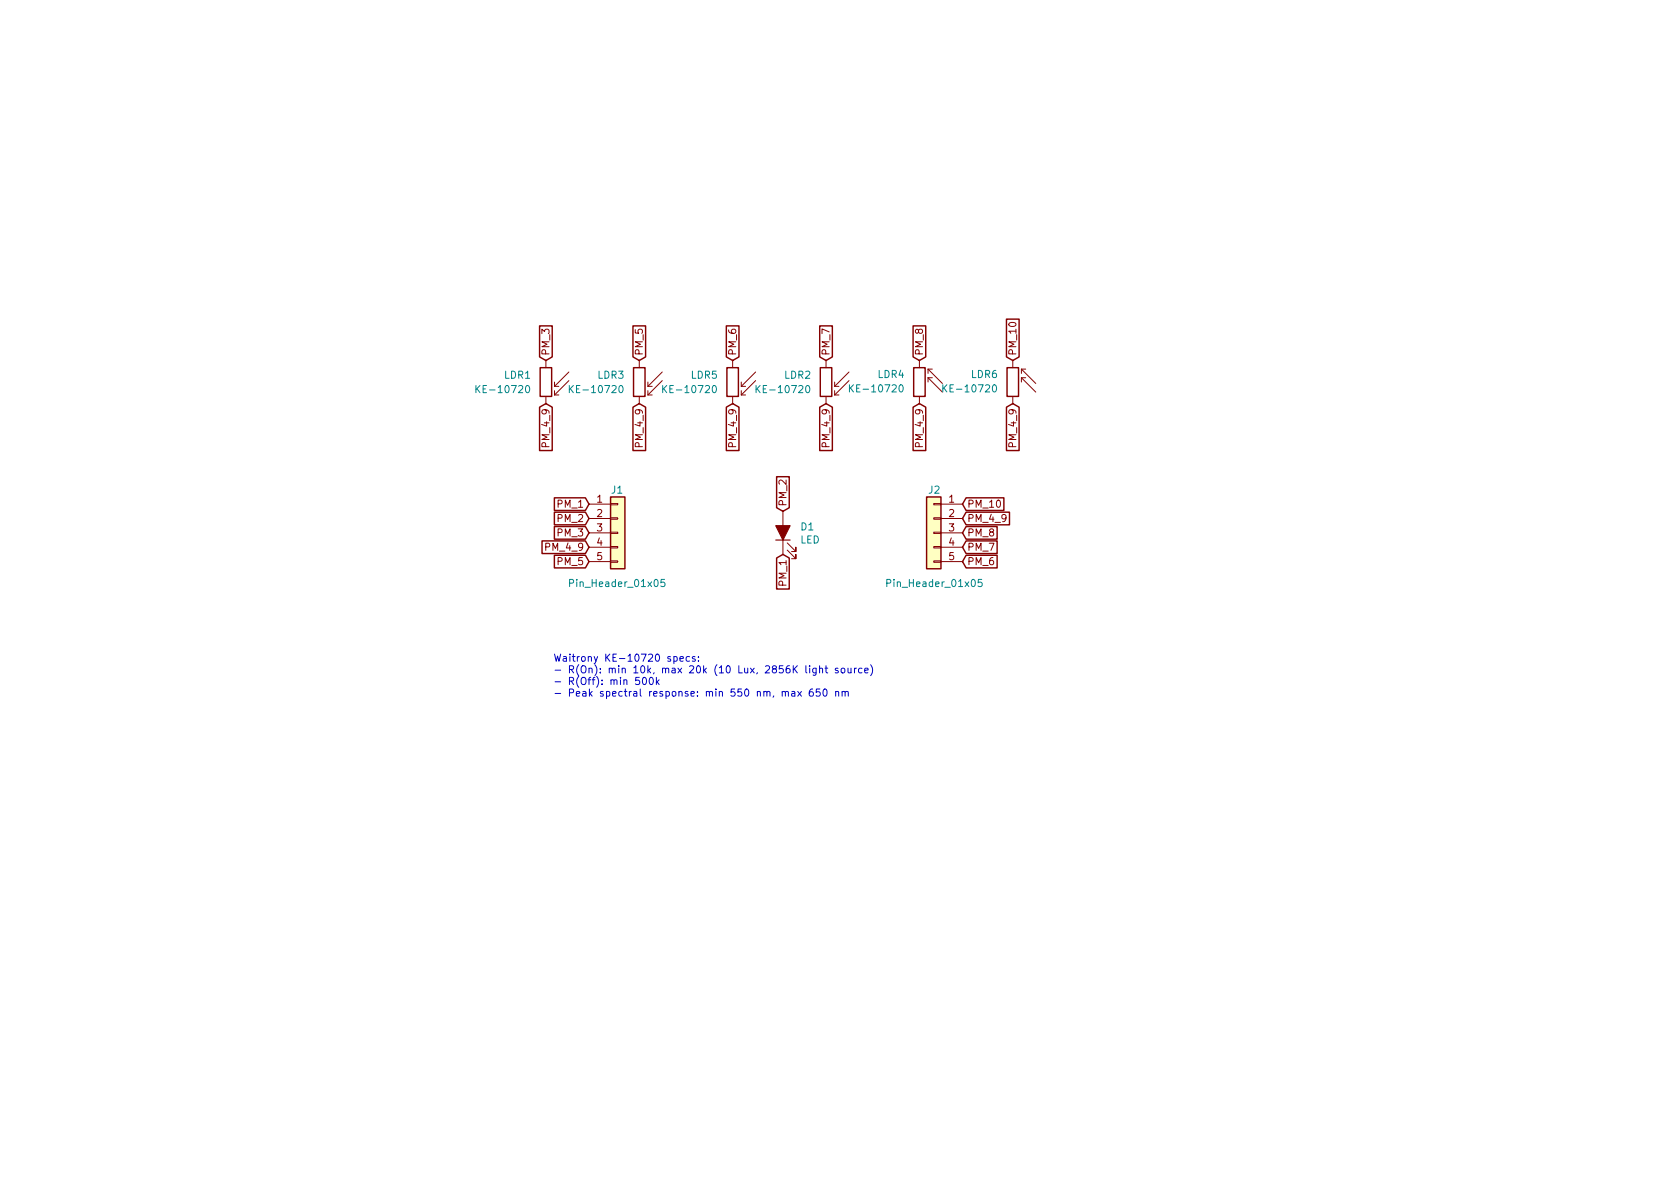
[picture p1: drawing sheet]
<svg xmlns="http://www.w3.org/2000/svg" width="297mm" height="210mm" viewBox="0 0 297 210" stroke-linecap="round" stroke-linejoin="round" font-family="sans-serif">
<g fill="none" stroke="#840000" stroke-width=".25">
<path d="M95.4 57.6h2.2v5.5l-1.1 .6-1.1-.6zM111.9 57.6h2.2v5.5l-1.1 .6-1.1-.6zM128.4 57.6h2.3v5.5l-1.2 .6-1.1-.6zM144.9 57.6h2.3v5.5l-1.2 .6-1.1-.6zM161.4 57.6h2.3v5.5l-1.1 .6-1.2-.6zM178 56.4h2.2v6.7l-1.1 .6-1.1-.6zM95.4 72l1.1-.6 1.1 .6v7.7h-2.2zM95.5 65h2v5.1h-2zM111.9 72l1.1-.6 1.1 .6v7.7h-2.2zM112 65h2v5.1h-2zM128.4 72l1.1-.6 1.2 .6v7.7h-2.3zM128.5 65h2.1v5.1h-2.1z"/>
<path d="M144.9 72l1.1-.6 1.2 .6v7.7h-2.3zM145 65h2.1v5.1h-2.1zM161.4 72l1.2-.6 1.1 .6v7.7h-2.3zM161.5 65h2.1v5.1h-2.1zM178 72l1.1-.6 1.1 .6v7.7h-2.2zM178.1 65h2v5.1h-2zM95.8 95.7h7.7l.6 1.1-.6 1.1h-7.7zM98 88h5.5l.6 1.1-.6 1.2h-5.5zM98 90.6h5.5l.6 1.1-.6 1.1h-5.5zM98 93.1h5.5l.6 1.1-.6 1.1h-5.5zM98 98.2h5.5l.6 1.1-.6 1.1h-5.5zM107.9 87.9h2.6v12.7h-2.6z"/>
<path d="M137.3 98.7l1.1-.7 1.1 .7v5.5h-2.2zM137.3 84.3h2.2v5.5l-1.1 .6-1.1-.6zM163.8 87.9h2.6v12.7h-2.6zM170.8 88h6.7v2.3h-6.7l-.6-1.2zM170.8 90.6h7.7v2.2h-7.7l-.6-1.1zM170.8 93.1h5.5v2.2h-5.5l-.6-1.1zM170.8 95.7h5.5v2.2h-5.5l-.6-1.1zM170.8 98.2h5.5v2.2h-5.5l-.6-1.1z"/>
</g>
<g fill="none" stroke="#840000" stroke-width=".18">
<path d="M96.5 63.7v1.3M96.5 70.1v1.3M98 69.8h.8M98 68.3h.8M98 67.6v.7M98 69.1v.7M100.6 67.3l-2.6 2.5M100.6 65.8l-2.6 2.5M113 63.7v1.3M113 70.1v1.3M114.6 69.8h.7M114.6 67.6v.7"/>
<path d="M114.6 69.1v.7M114.6 68.3h.7M117.1 67.3l-2.5 2.5M117.1 65.8l-2.5 2.5M129.5 63.7v1.3M129.5 70.1v1.3M131.1 69.8h.7M131.1 68.3h.7M131.1 67.6v.7M131.1 69.1v.7M133.6 67.3l-2.5 2.5M133.6 65.8l-2.5 2.5"/>
<path d="M146 63.7v1.3M146 70.1v1.3M147.6 69.8h.7M147.6 68.3h.7M147.6 67.6v.7M147.6 69.1v.7M150.1 67.3l-2.5 2.5M150.1 65.8l-2.5 2.5M162.6 63.7v1.3M162.6 70.1v1.3M164.1 65.3l2.5 2.5M164.1 65.3h.7"/>
<path d="M164.1 65.3v.7M164.1 66.8v.8M164.1 66.8l2.5 2.5M164.1 66.8h.7M179.1 63.7v1.3M179.1 70.1v1.3M180.6 65.3h.8M180.6 66.8h.8M180.6 65.3l2.5 2.5M180.6 65.3v.7M180.6 66.8v.8M180.6 66.8l2.5 2.5"/>
<path d="M104.1 89.1h3.8M104.1 91.7h3.8M104.1 94.2h3.8M104.1 96.8h3.8M104.1 99.3h3.8M107.9 99.2h1.3v.2h-1.3zM107.9 96.6h1.3v.3h-1.3zM107.9 91.6h1.3v.2h-1.3zM107.9 89h1.3v.3h-1.3zM107.9 94.1h1.3v.3h-1.3zM138.4 90.4v7.6M139.2 97.3l1.5 1.5v-.8v.8h-.7"/>
<path d="M139.2 96l1.5 1.5v-.7v.7h-.7M165.1 99.2h1.3v.2h-1.3zM165.1 96.6h1.3v.3h-1.3zM165.1 91.6h1.3v.2h-1.3zM165.1 89h1.3v.3h-1.3zM165.1 94.1h1.3v.3h-1.3zM166.4 89.1h3.8M166.4 91.7h3.8M166.4 94.2h3.8M166.4 96.8h3.8M166.4 99.3h3.8"/>
</g>
<g fill="none" stroke="#008484" stroke-width=".18">
<path d="M84.2 68.2v1.2M84.3 68.7l.6 .7M84.9 68.2l-.7 .7M93 68.3l.2-.1a.67 .67 0 0 1 .5 .6 .67 .67 0 0 1-.5 .6l-.2-.2-.1-.2zM100.7 68.2v1.2M100.8 68.7l.6 .7M101.4 68.2l-.7 .7M109.6 68.3l.1-.1a.67 .67 0 0 1 .5 .6 .67 .67 0 0 1-.5 .6l-.2-.2-.1-.2zM117.2 68.2v1.2M117.3 68.7l.6 .7M117.9 68.2l-.7 .7M126.1 68.3l.1-.1a.67 .67 0 0 1 .5 .6 .67 .67 0 0 1-.5 .6l-.2-.2-.1-.2z"/>
<path d="M133.7 68.2v1.2M133.9 68.7l.5 .7M134.4 68.2l-.7 .7M142.6 68.2h.1a.67 .67 0 0 1 .5 .6 .67 .67 0 0 1-.5 .6 .83 .83 0 0 1-.1-1.2zM150.2 68v1.3M150.4 68.6l.5 .7M150.9 68l-.7 .8M159.1 68.2l.2-.2a.67 .67 0 0 1 .4 .7 .67 .67 0 0 1-.4 .6l-.3-.2v-.3zM166.7 68v1.3M166.9 68.6l.5 .7M167.4 68l-.7 .8M175.6 68.2l.2-.2a.67 .67 0 0 1 .4 .7 .67 .67 0 0 1-.4 .6l-.3-.2v-.3z"/>
<path d="M100.7 103.1l.7-.1v-.4l-.2-.1h-.5v1.2M117.5 102.5h-.6l-.1 .6 .5-.2 .3 .3v.3l-.3 .2-.5-.1M156.8 103.1l.7-.1v-.4l-.2-.1h-.5v1.2M173.6 102.5h-.6l-.1 .6 .5-.2 .3 .3v.3l-.3 .2-.5-.1"/>
</g>
<path d="M137.2 95.5h2.5" fill="none" stroke="#840000" stroke-width=".2"/>
<path d="M137.2 93h2.5l-1.3 2.5z" fill="#840000" stroke="#840000" stroke-width=".2"/>
<g fill="#ffffc2" stroke="#ffffc2" stroke-width=".18">
<path d="M163.8 87.9h2.6v12.7h-2.6z"/>
<path d="M107.9 87.9h2.6v12.7h-2.6z"/>
</g>
<g fill="none" stroke="#0000c2" stroke-width=".18">
<path d="M113 119.8h-.6v.6l.5-.1 .2 .2v.3l-.2 .3-.5-.2M113.7 119.9l.2-.1a.67 .67 0 0 1 .4 .6 .67 .67 0 0 1-.4 .7l-.2-.2-.1-.3zM114.9 119.9l.2-.1a.67 .67 0 0 1 .4 .6 .67 .67 0 0 1-.4 .7l-.3-.5zM116.1 119.8v1.3M119.2 116.1h.3l.2 .2-.1 .6h-.4M120.2 116.5l.6-.1v-.3h-.4l-.2 .2 .1 .6h.5M121.9 116.1h-.3l-.3 .2 .1 .6h.5M122.9 116.1h-.3l-.2 .2 .1 .2 .4 .1v.3h-.5M123.5 116.8v.1M123.5 116.1v.2M142.5 117.7v1.1l.2 .2M143.2 117.7v.2"/>
<path d="M143.2 118.2v.8M144.3 118.2l-.1 1.1-.1 .1-.3-.1M144.3 118.2h-.4l-.2 .2 .1 .5h.5M144.9 118.3l.2-.1h.3v.8M144.9 117.7v1.3M145.9 118.2h.5M146 117.7v1.1l.4 .2M148.2 118.2h-.3l-.2 .1 .1 .2 .4 .1v.3h-.5M148.8 118.3l.1-.1 .4 .1 .1 .5-.1 .1-.4 .1-.1-.1zM149.9 118.2l.1 .7 .3 .1 .2-.1M150.5 118.2v.8M151.1 118.2v.8"/>
<path d="M151.4 118.2l-.3 .2M152.4 118.2h-.4l-.2 .2 .1 .5h.5M152.9 118.6l.6-.1-.1-.3h-.3l-.2 .1 .1 .6h.4M153.9 117.5a1.47 1.47 0 0 1 0 2M116.2 120.6l.3 .5M116.5 120.2l-.4 .5M138.3 122.4l.2-.1h.3l.1 .8M138.9 122.4l.1-.1h.3l.1 .8M140 122.3h.5v.8M140.5 122.6h-.4l-.1 .2v.3h.5M141 122.3l.7 .8M141.7 122.3l-.7 .8"/>
<path d="M143.7 121.8h-.2a.79 .79 0 0 0-.2 1.3l.5-.1v-.6l-.5-.1-.2 .3M145 121.8h-.7v.6l.5-.1 .2 .3v.3l-.2 .2-.5-.1M145.6 122l.2-.2a.69 .69 0 0 1 .4 .7 .69 .69 0 0 1-.4 .6l-.2-.1-.1-.4zM147.8 122.4l.1-.1h.3l.1 .8M147.8 122.3v.8M148.9 122.4l.2-.1h.3v.8M148.9 122.3v.8M149.4 122.4l.2-.1h.3l.1 .8"/>
</g>
<g font-size="1.8" fill="#840000">
<text x="97.2" y="63" transform="rotate(-90 97.2 63)">PM_3</text>
<text x="113.7" y="63" transform="rotate(-90 113.7 63)">PM_5</text>
<text x="130.2" y="63" transform="rotate(-90 130.2 63)">PM_6</text>
<text x="146.7" y="63" transform="rotate(-90 146.7 63)">PM_7</text>
<text x="163.2" y="63" transform="rotate(-90 163.2 63)">PM_8</text>
<text x="179.7" y="63" transform="rotate(-90 179.7 63)">PM_10</text>
<text x="97.2" y="78.7" transform="rotate(-90 97.2 78.7)">PM_4_9</text>
<text x="113.7" y="78.7" transform="rotate(-90 113.7 78.7)">PM_4_9</text>
<text x="130.2" y="78.7" transform="rotate(-90 130.2 78.7)">PM_4_9</text>
<text x="146.7" y="78.7" transform="rotate(-90 146.7 78.7)">PM_4_9</text>
<text x="163.2" y="78.7" transform="rotate(-90 163.2 78.7)">PM_4_9</text>
<text x="179.7" y="78.7" transform="rotate(-90 179.7 78.7)">PM_4_9</text>
<text x="98.7" y="89.8">PM_1</text>
<text x="105.6" y="88.9">1</text>
<text x="139.1" y="89.6" transform="rotate(-90 139.1 89.6)">PM_2</text>
<text x="167.8" y="88.9">1</text>
<text x="171" y="89.8">PM_10</text>
<text x="98.7" y="92.3">PM_2</text>
<text x="98.7" y="94.9">PM_3</text>
<text x="105.6" y="91.4">2</text>
<text x="105.6" y="94">3</text>
<text x="167.8" y="91.4">2</text>
<text x="167.8" y="94">3</text>
<text x="171" y="92.3">PM_4_9</text>
<text x="171" y="94.9">PM_8</text>
<text x="96.8" y="97.4">PM_4_9</text>
<text x="98.7" y="99.9">PM_5</text>
<text x="105.6" y="96.5">4</text>
<text x="105.6" y="99.1">5</text>
<text x="167.8" y="96.5">4</text>
<text x="167.8" y="99.1">5</text>
<text x="171" y="97.4">PM_7</text>
<text x="171" y="99.9">PM_6</text>
<text x="139.1" y="103.4" transform="rotate(-90 139.1 103.4)">PM_1</text>
</g>
<g font-size="1.8" fill="#008484">
<text x="84.9" y="69.5">KE-10720</text>
<text x="89.2" y="67">LDR1</text>
<text x="101.4" y="69.5">KE-10720</text>
<text x="105.7" y="67">LDR3</text>
<text x="117.9" y="69.5">KE-10720</text>
<text x="122.2" y="67">LDR5</text>
<text x="134.4" y="69.5">KE-10720</text>
<text x="138.7" y="67">LDR2</text>
<text x="150.9" y="69.4">KE-10720</text>
<text x="155.2" y="66.8">LDR4</text>
<text x="167.4" y="69.4">KE-10720</text>
<text x="171.8" y="66.8">LDR6</text>
<text x="108.2" y="87.3">J1</text>
<text x="164.2" y="87.3">J2</text>
<text x="141.6" y="93.8">D1</text>
<text x="141.5" y="96.1">LED</text>
<text x="101.3" y="103.8">Pin_Header_01x05</text>
<text x="157.4" y="103.8">Pin_Header_01x05</text>
</g>
<g font-size="1.8" fill="#0000c2">
<text x="97.8" y="117">Waitrony KE-10720 specs:</text>
<text x="97.8" y="119.1">- R(On): min 10k, max 20k (10 Lux, 2856K light source)</text>
<text x="97.8" y="121.1">- R(Off): min 500k</text>
<text x="97.8" y="123.2">- Peak spectral response: min 550 nm, max 650 nm</text>
</g>
</svg>
